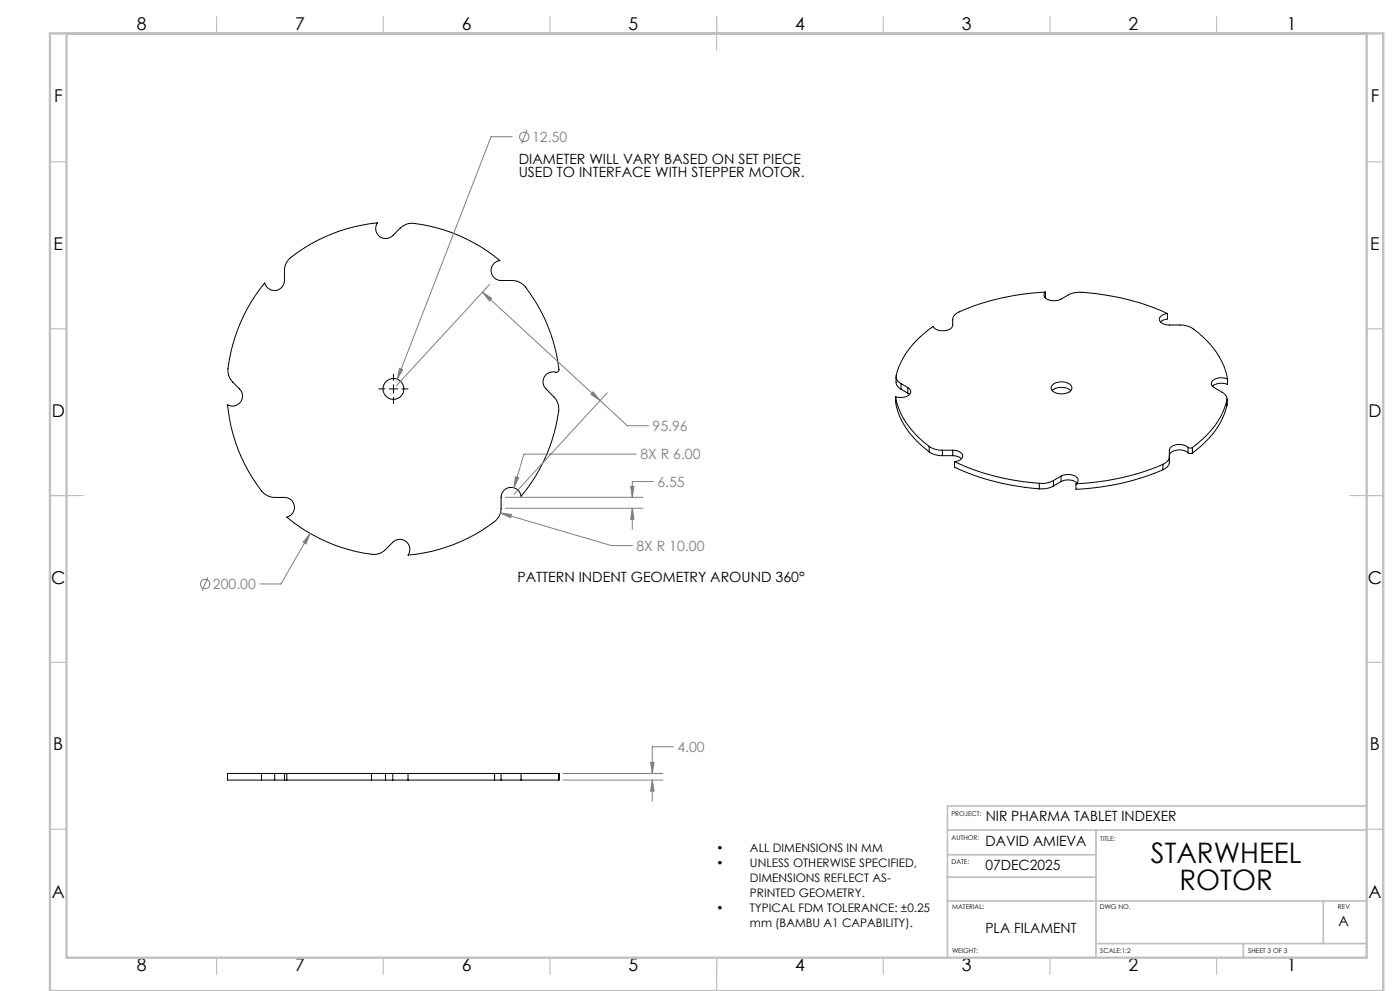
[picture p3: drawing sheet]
<svg xmlns="http://www.w3.org/2000/svg" width="420mm" height="297mm" viewBox="0 0 420 297" stroke-linecap="round" stroke-linejoin="round" font-family="sans-serif">
<g fill="none" stroke="#000" stroke-width=".3">
<path d="M79.4 84.8a3 3 0 0 0 3.3 2.3 3 3 0 0 0 2.6-3v-3a5 5 0 0 1 1.9-4 50.7 50.7 0 0 1 26-10.3 3 3 0 0 0 .6 4 3 3 0 0 0 4-.2l2.3-2.2a5 5 0 0 1 4.1-1.4 50.1 50.1 0 0 1 25.8 11.1 2.99 2.99 0 0 0-2.7 3.1 2.99 2.99 0 0 0 3 2.9h3.4a5.2 5.2 0 0 1 3.9 1.9 48.5 48.5 0 0 1 10 25.1l-.3 .4a3.6 3.6 0 0 0-4.2 1.9l-.2 1.1 .3 1.1 3 3.4a5.2 5.2 0 0 1 1.4 4.2 49.9 49.9 0 0 1-11.3 25.5 3 3 0 0 0-3.1-2.6 3 3 0 0 0-2.9 2.9v3.3a4.9 4.9 0 0 1-1.9 4 49.9 49.9 0 0 1-26 10.1 3 3 0 0 0-.5-4.1 3 3 0 0 0-4.1 .2l-2.2 2.2a4.9 4.9 0 0 1-4.2 1.4 50.1 50.1 0 0 1-25.4-11.1 2.98 2.98 0 0 0 2.3-3.3 2.98 2.98 0 0 0-3-2.6h-2.9a5.2 5.2 0 0 1-3.9-2 49.6 49.6 0 0 1-10.2-25.8 2.98 2.98 0 0 0 3.8-.8 2.98 2.98 0 0 0-.2-3.9l-2.1-2.1a5 5 0 0 1-1.4-4.1 50.3 50.3 0 0 1 11-25.6zM313.6 87.5a69.4 69.4 0 0 0-26.7 6.4l-1 1.2-.1 2.3a2.95 2.95 0 0 1-3.7 1.7l-1.4-.4-.8-.8a25.2 25.2 0 0 0-11.1 15l.5 1.3 1 .8M313.6 87.5a1.32 1.32 0 0 0-.3 1.4 1.32 1.32 0 0 0 1 .9 4.9 4.9 0 0 0 4-.2l2.1-1.2a7.3 7.3 0 0 1 4.2-.8 73.1 73.1 0 0 1 25.6 6.4M313.6 87.5l-.1 1.7M350.2 94a2.03 2.03 0 0 0-2.3 2.2l.9 .8 .9 .3 4.3 .1a7.3 7.3 0 0 1 3.9 1.1 24 24 0 0 1 10.3 15.1M350.2 94v1.6l-1.4 .4-.6 .5M113.6 116.6h1.9M116.8 116.6h2.5M118 112.2v1.8M118 115.3v2.5M118 119.1v1.9M120.6 116.6h1.8"/>
<path d="M268.7 118.9a24 24 0 0 0 10.1 14.9M268.7 118.9a18.2 18.2 0 0 0 5.1 11.9l2.3 2.4 2.7 2.2M268.8 113l.1 2.2 .4 .6 1 .8M270.3 115l2 1.2M270.3 115v1.6M270.3 116.6l2 1.2M272.3 116.2a1.32 1.32 0 0 1 .9 1.3 1.32 1.32 0 0 1-1 1.2l-2 .4-1.5-.2M272.3 117.8l.6 .4M272.3 116.2v1.6M315.7 117.1a4.4 4.4 0 0 1 5.5 0M315.7 115.4a4.3 4.3 0 0 1 5.8 .3 1.69 1.69 0 0 1-1.7 2.2 3.9 3.9 0 0 1-4.4-1.3v-.6zM368.1 119.9a24.7 24.7 0 0 1-10.4 14.2"/>
<path d="M368.1 119.9v1.7M368.1 119.6v2M368.2 113.6a3.8 3.8 0 0 0-4.8 1.1l.1 .6 .4 .6 2.7 1.6a2.33 2.33 0 0 1 1.5 2.4M368.2 113.6v1.6a4.2 4.2 0 0 0-4.5 .6M278.8 133.8a6.5 6.5 0 0 0 3.9 1.1M278.8 135.4a6.5 6.5 0 0 0 3.9 1.2M278.8 133.8v1.6M282.7 134.9h3.1M282.7 134.9v1.7M282.7 136.6h3.1M285.8 134.9a2.61 2.61 0 0 1 3 1.9l-.3 .6-.7 .6-1.5 .4M285.8 136.6l1.6 .2 1.1 .7"/>
<path d="M285.8 134.9v1.7M286.3 138.4a71 71 0 0 0 25.5 6.4M286.3 138.4v1.6a73 73 0 0 0 25.5 6.5M348.9 139.2a75.4 75.4 0 0 1-26.1 5.8M348.9 139.2v1.6M350.8 136.9a2.72 2.72 0 0 1-1.9 2.3M356.4 134.1l.6 .2 .7-.2M356.4 134.1a4.2 4.2 0 0 0-5.4 .2l-.2 .6v3.6a2.62 2.62 0 0 1-1.9 2.3M356.4 135.7a3.9 3.9 0 0 0-5.5 .5l-.1 .4M356.4 135.7l.4 .2 .9-.1M356.4 134.1v1.6M357.7 134.1v1.7"/>
<path d="M368.1 121.6a24.9 24.9 0 0 1-10.4 14.2M311.8 144.8v1.7M316 144a7.2 7.2 0 0 1-4.2 .8M316 145.7a7.6 7.6 0 0 1-4.2 .8M316 144v1.7M318.3 142.7a4.1 4.1 0 0 1 5 .8v.9l-.5 .6M318.3 144.3a4.5 4.5 0 0 1 4.8 .4M318.3 142.7l-2.3 1.3M318.3 142.7v1.6M318.3 144.3l-2.3 1.4M348.9 140.8a73.3 73.3 0 0 1-26.1 5.8v-1.6M78.5 231.8h3.9"/>
<path d="M78.5 233.8h3.9M78.5 231.8h-10.2v2h10.2M78.5 231.8v2M82.4 231.8h2.9M82.4 233.8h2.9M82.4 231.8v2M85.3 231.8h.7M85.3 233.8h.7M85.3 231.8v2M86 231.8h25.4M86 233.8h25.4M86 231.8v2"/>
<path d="M111.4 231.8h4.2M111.4 233.8h4.2M111.4 231.8v2M115.6 231.8v2M115.6 231.8h2.2M115.6 233.8h2.2M117.8 231.8h4.6M117.8 233.8h4.6M117.8 231.8v2M122.4 231.8h26M122.4 233.8h26M122.4 231.8v2"/>
<path d="M148.4 231.8h1.9M148.4 233.8h1.9M148.4 231.8v2M150.3 231.8h6M150.3 233.8h6M150.3 231.8v2M156.3 231.8h11.3M156.3 233.8h11.3M156.3 231.8v2M167.6 231.8v2M167.6 233.8h.1"/>
<circle cx="118" cy="116.6" r="3.1"/>
</g>
<g fill="none" stroke="#808080" stroke-width=".3">
<path d="M158.1 39l-1.6 4M153.7 41h-6.4l-28.1 72.7M144.7 87.6l2.8 1.8-.7 .8zM144.7 87.6l43.5 40h6.4M146.9 85.2l-28 30.4M119.9 110.4l.9 .4-1.6 2.9zM177.9 117.4l2.1 2.6-2.7-1.8zM182.2 117.7l-28 30.4M190.9 136.1h-33.7l-3 10.1M93 159.9l-1.2 3.1-.9-.5zM93 159.9l-8.7 15.1h-6.4M150.1 153.7l3.3 .5-.3 .9z"/>
<path d="M150.1 153.7l33.3 9.8h6.4M151.6 149h41.3M151.6 152.3h41.3M154.6 142.9l1 .3-1.4 3zM189.2 145.8h1l-.5 3.2zM189.7 152.3l.5 3.3h-1zM189.7 152.3v6.4M196 144.3h-6.3v4.7M62.3 173l-1.6 4.1M168.9 233.8h30M168.9 231.8h30M195.2 228.5h1l-.5 3.3z"/>
<path d="M195.7 233.8l.5 3.3h-1zM195.7 233.8v6.3M202 223.8h-6.3v8"/>
<circle cx="157.3" cy="41" r="1.41"/>
<circle cx="61.5" cy="175" r="1.41"/>
</g>
<g fill="none" stroke="#c0c0c0" stroke-width=".35">
<path d="M65 5v5M115 5v5M165 5v5M215 5v10M265 5v5M315 5v5M365 5v5M15 48.5h5M410 48.5h5M15 98.5h5M410 98.5h5M15 148.5h10"/>
<path d="M405 148.5h10M15 198.5h5M410 198.5h5M15 248.5h5M410 248.5h5M65 287v5M115 287v5M165 287v5M215 287v10M265 287v5M315 287v5M365 287v5"/>
</g>
<path d="M284.2 248.8h125.8M284.2 256.2h44.6M328.8 248.8v38.2M410 241.6h-125.8v45.4M284.2 262.9h44.6M284.2 270h125.8M397 270v12.8M328.8 282.8h81.2M373 282.8v4.2" fill="none" stroke="#c0c0c0" stroke-width=".5"/>
<path d="M15 10h400v287h-400zM20 10v277h390v-277" fill="none" stroke="#c0c0c0" stroke-width=".7"/>
<path d="M150.1 153.7l3 1.4 .3-.9zM154.6 142.9l-.4 3.3 1.4-3zM189.2 145.8h1l-.5 3.2zM189.7 152.3l.5 3.3h-1zM144.7 87.6l2.8 1.8-.7 .8zM177.9 117.4l2.1 2.6-2.7-1.8zM93 159.9l-2.1 2.6 .9 .5zM119.9 110.4l-.7 3.3 1.6-2.9zM195.7 233.8l.5 3.3h-1zM195.2 228.5h1l-.5 3.3z" fill="#808080"/>
<g font-size="8.5">
<text x="345.3" y="258.6">STARWHEEL</text>
<text x="353.8" y="266.7">ROTOR</text>
</g>
<g font-size="5.3">
<text x="41" y="8.9">8</text>
<text x="88.5" y="8.9">7</text>
<text x="138.5" y="8.9">6</text>
<text x="188.5" y="8.9">5</text>
<text x="238.5" y="8.9">4</text>
<text x="288.5" y="8.9">3</text>
<text x="338.5" y="8.9">2</text>
<text x="386" y="8.9">1</text>
<text x="16.2" y="30.7">F</text>
<text x="411.2" y="30.7">F</text>
<text x="16.1" y="74.9">E</text>
<text x="411.1" y="74.9">E</text>
<text x="15.5" y="124.9">D</text>
<text x="410.5" y="124.9">D</text>
<text x="15.4" y="174.9">C</text>
<text x="410.4" y="174.9">C</text>
<text x="16" y="224.9">B</text>
<text x="411" y="224.9">B</text>
<text x="15.5" y="269.2">A</text>
<text x="410.5" y="269.2">A</text>
<text x="41" y="290.9">8</text>
<text x="88.5" y="290.9">7</text>
<text x="138.5" y="290.9">6</text>
<text x="188.5" y="290.9">5</text>
<text x="238.5" y="290.9">4</text>
<text x="288.5" y="290.9">3</text>
<text x="338.5" y="290.9">2</text>
<text x="386" y="290.9">1</text>
</g>
<g font-size="4.2" fill="#808080">
<text x="159.6" y="42.6">12.50</text>
<text x="195.8" y="129.2">95.96</text>
<text x="192.1" y="137.7">8X R 6.00</text>
<text x="197.2" y="145.9">6.55</text>
<text x="190.9" y="165.1">8X R 10.00</text>
<text x="63.9" y="176.6">200.00</text>
<text x="203.2" y="225.4">4.00</text>
</g>
<g font-size="4.2">
<text x="155.6" y="49">DIAMETER WILL VARY BASED ON SET PIECE</text>
<text x="155.6" y="53.2">USED TO INTERFACE WITH STEPPER MOTOR.</text>
<text x="155.2" y="174.3">PATTERN INDENT GEOMETRY AROUND 360°</text>
<text x="295.7" y="246.1">NIR PHARMA TABLET INDEXER</text>
<text x="295.6" y="253.6">DAVID AMIEVA</text>
<text x="295.6" y="260.8">07DEC2025</text>
<text x="295.6" y="279.7">PLA FILAMENT</text>
<text x="401.5" y="277.7">A</text>
</g>
<g font-size="3.5">
<text x="215" y="255.3">•</text>
<text x="225" y="255.3">ALL DIMENSIONS IN MM</text>
<text x="215" y="259.8">•</text>
<text x="225" y="259.8">UNLESS OTHERWISE SPECIFIED,</text>
<text x="225" y="264.3">DIMENSIONS REFLECT AS-</text>
<text x="225" y="268.8">PRINTED GEOMETRY.</text>
<text x="215" y="273.4">•</text>
<text x="225" y="273.4">TYPICAL FDM TOLERANCE: ±0.25</text>
<text x="225" y="277.9">mm (BAMBU A1 CAPABILITY).</text>
</g>
<g font-size="2">
<text x="285.4" y="244.5">PROJECT:</text>
<text x="285.5" y="251.6">AUTHOR:</text>
<text x="330.1" y="251.9">TITLE:</text>
<text x="285.4" y="259">DATE:</text>
<text x="285.6" y="272.5">MATERIAL:</text>
<text x="330" y="272.5">DWG NO.</text>
<text x="401.4" y="272.5">REV</text>
<text x="285.6" y="285.5">WEIGHT:</text>
<text x="330.1" y="285.6">SCALE:1:2</text>
<text x="374.5" y="285.6">SHEET 3 OF 3</text>
</g>
</svg>
